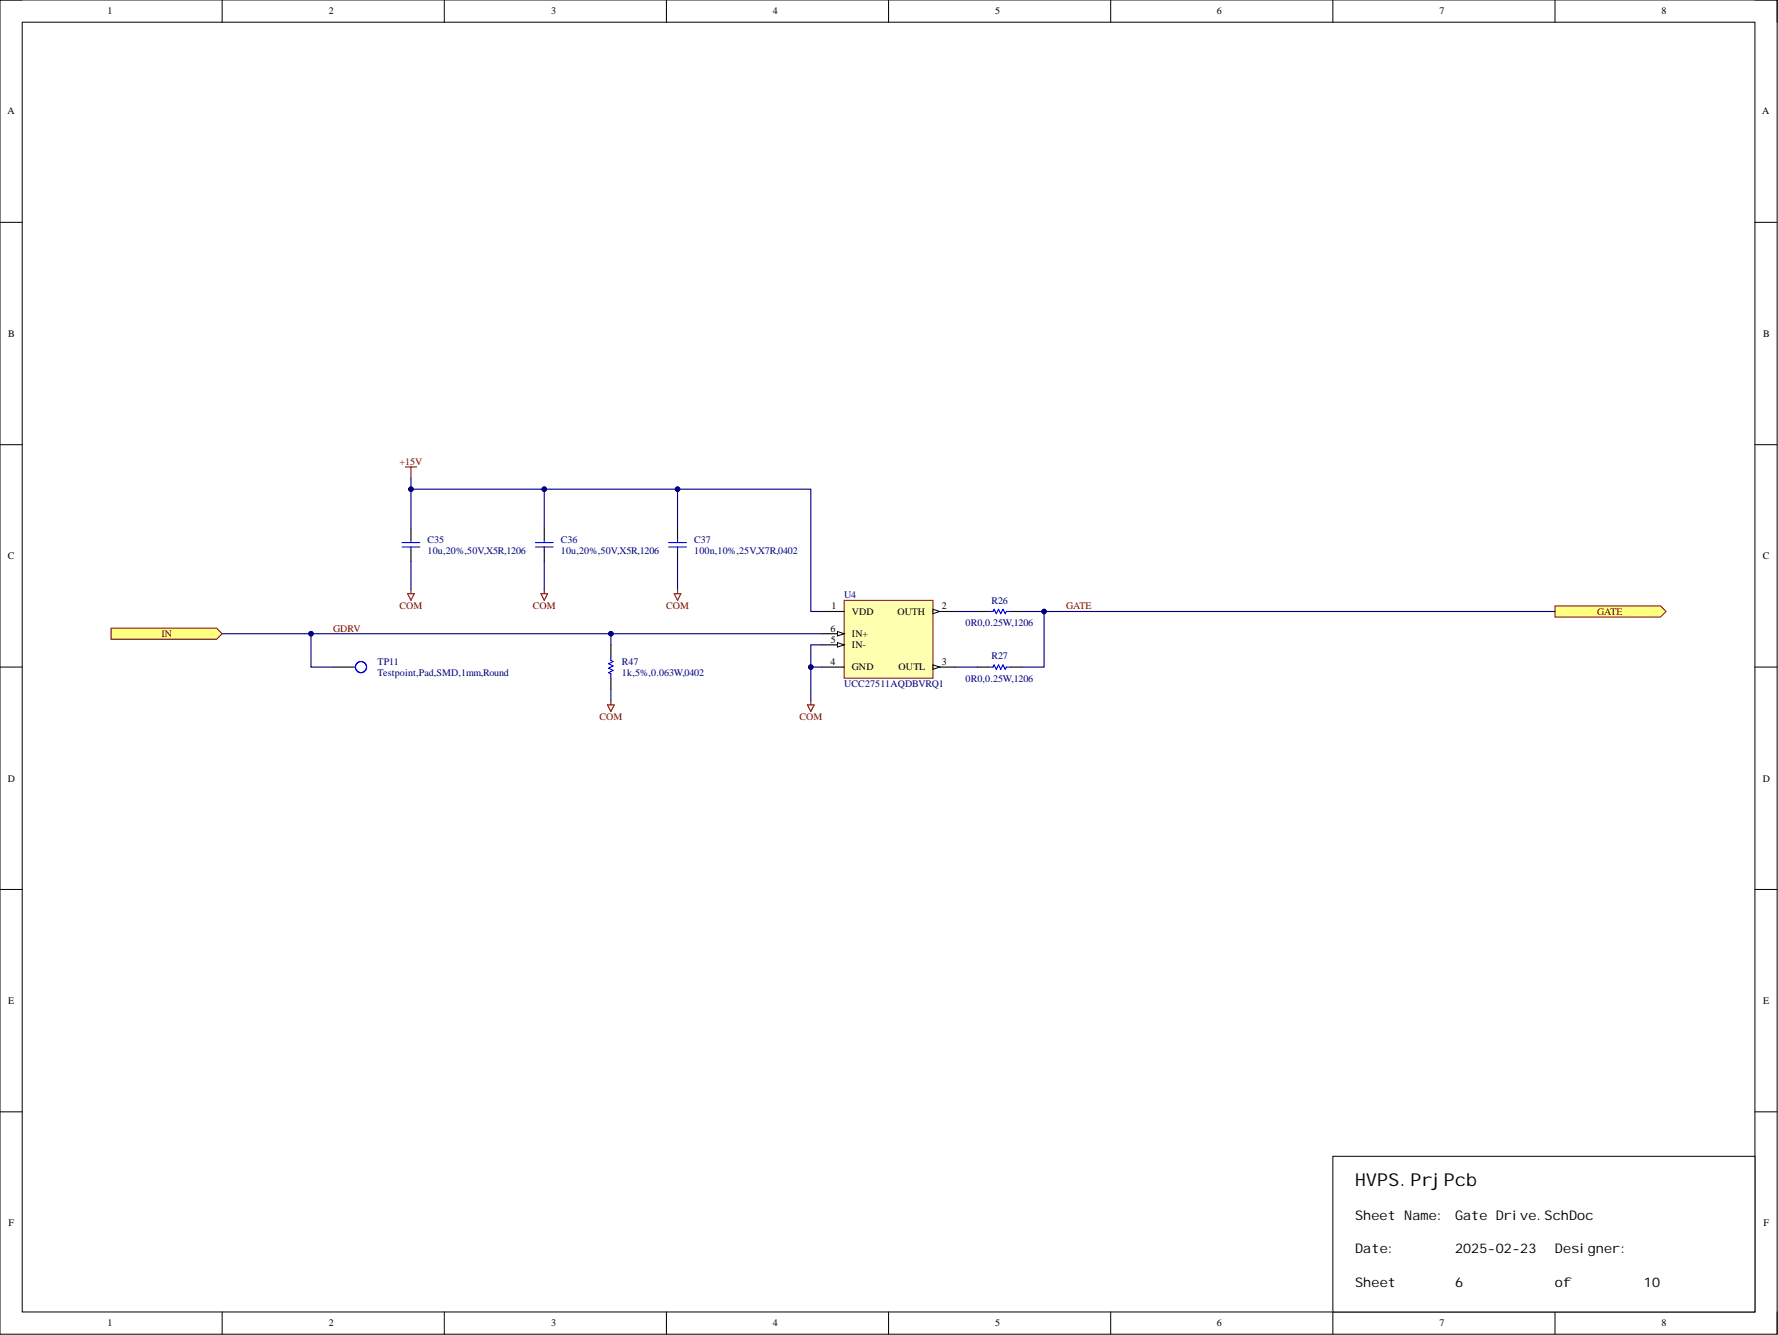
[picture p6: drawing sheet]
<svg xmlns="http://www.w3.org/2000/svg" width="406mm" height="305mm" viewBox="0 0 406 305" stroke-linecap="round" stroke-linejoin="round" font-family="sans-serif">
<g fill="none" stroke="#000" stroke-width=".23">
<path d="M0 0h405.9v304.6h-405.9zM0 0h5.1M50.7 0v5.1M101.5 0v5.1M152.2 0v5.1M202.9 0v5.1M253.7 0v5.1M304.4 0v5.1M355.1 0v5.1M400.8 0h5.1v5.1M5.1 5.1h395.7v294.4h-395.7zM0 50.8h5.1"/>
<path d="M400.8 50.8h5.1M0 101.5h5.1M400.8 101.5h5.1M0 152.3h5.1M400.8 152.3h5.1M0 203.1h5.1M400.8 203.1h5.1M0 253.8h5.1M400.8 253.8h5.1M50.7 299.5v5.1M101.5 299.5v5.1M152.2 299.5v5.1"/>
<path d="M202.9 299.5v5.1M253.7 299.5v5.1M304.4 299.5v5.1M355.1 299.5v5.1M405.9 299.5v5.1"/>
</g>
<path d="M304.4 264h96.4v35.5h-96.4z" fill-rule="evenodd" fill="#fff"/>
<path d="M304.4 264h96.4v35.5h-96.4z" fill="none" stroke="#000" stroke-width=".23"/>
<path d="M192.8 137.1h20.3v17.7h-20.3z" fill-rule="evenodd" fill="#ffffb0"/>
<path d="M192.8 137.1h20.3v17.7h-20.3z" fill="none" stroke="#800000" stroke-width=".23"/>
<path d="M187.7 139.6h5.1M213.1 139.6h5" fill="none" stroke="#000" stroke-width=".25"/>
<path d="M213.1 139.1l1.5 .5-1.5 .5z" fill="#f8fcff"/>
<path d="M213.1 139.1l1.5 .5-1.5 .5z" fill="none" stroke="#000" stroke-width=".23"/>
<path d="M213.1 152.3h5" fill="none" stroke="#000" stroke-width=".25"/>
<path d="M213.1 151.8l1.5 .5-1.5 .5z" fill="#f8fcff"/>
<path d="M213.1 151.8l1.5 .5-1.5 .5z" fill="none" stroke="#000" stroke-width=".23"/>
<path d="M187.7 152.3h5.1M187.7 147.2h5.1" fill="none" stroke="#000" stroke-width=".25"/>
<path d="M191.3 146.7l1.5 .5-1.5 .5z" fill="#f8fcff"/>
<path d="M191.3 146.7l1.5 .5-1.5 .5z" fill="none" stroke="#000" stroke-width=".23"/>
<path d="M187.7 144.7h5.1" fill="none" stroke="#000" stroke-width=".25"/>
<path d="M191.3 144.2l1.5 .5-1.5 .5z" fill="#f8fcff"/>
<path d="M191.3 144.2l1.5 .5-1.5 .5z" fill="none" stroke="#000" stroke-width=".23"/>
<path d="M93.9 120.6v2.5M93.9 125.7v2.5M124.3 120.6v2.5M124.3 125.7v2.5M154.7 120.6v2.5M154.7 125.7v2.5M223.2 139.6h2.6M230.8 139.6h2.6M223.2 152.3h2.6M230.8 152.3h2.6" fill="none" stroke="#000" stroke-width=".25"/>
<g fill="none" stroke="#00f" stroke-width=".25">
<path d="M91.8 123.9h4.1M91.8 124.9h4.1M93.9 123.1v.8M93.9 124.9v.8M122.3 123.9h4M122.3 124.9h4M124.3 123.1v.8M124.3 124.9v.8M152.7 123.9h4.1M152.7 124.9h4.1M154.7 123.1v.8M154.7 124.9v.8"/>
<path d="M225.8 139.6h1l.2-.5 .5 1 .5-1 .5 1 .6-1 .5 1 .2-.5h1M225.8 152.3h1l.2-.5 .5 1 .5-1 .5 1 .6-1 .5 1 .2-.5h1"/>
</g>
<path d="M92.6 106.6h2.5M93.9 106.6v2.6M93.1 135.6h1.5l-.7 1.5zM93.9 134.5v1.1M123.5 135.6h1.6l-.8 1.5zM124.3 134.5v1.1M154 135.6h1.5l-.8 1.5zM154.7 134.5v1.1M185.2 159.9v1M184.4 160.9h1.5l-.7 1.6z" fill="none" stroke="#800000" stroke-width=".25"/>
<path d="M355.1 138.3h24.1l1.3 1.3-1.3 1.3h-24.1z" fill-rule="evenodd" fill="#ffff80"/>
<path d="M355.1 138.3h24.1l1.3 1.3-1.3 1.3h-24.1z" fill="none" stroke="#800000" stroke-width=".23"/>
<path d="M25.4 143.4h24.1l1.2 1.3-1.2 1.3h-24.1z" fill-rule="evenodd" fill="#ffff80"/>
<path d="M25.4 143.4h24.1l1.2 1.3-1.2 1.3h-24.1z" fill="none" stroke="#800000" stroke-width=".23"/>
<path d="M218.1 139.6h5.1M233.4 139.6h5v12.7h-5M218.1 152.3h5.1" fill="none" stroke="#000080" stroke-width=".25"/>
<circle cx="238.4" cy="139.6" r=".51" fill="#000080"/>
<circle cx="238.4" cy="139.6" r=".51" fill="none" stroke="#000080" stroke-width=".23"/>
<path d="M238.4 139.6h116.7" fill="none" stroke="#000080" stroke-width=".25"/>
<circle cx="238.4" cy="139.6" r=".51" fill="#000080"/>
<circle cx="238.4" cy="139.6" r=".51" fill="none" stroke="#000080" stroke-width=".23"/>
<path d="M50.7 144.7h137" fill="none" stroke="#000080" stroke-width=".25"/>
<circle cx="139.5" cy="144.7" r=".51" fill="#000080"/>
<circle cx="139.5" cy="144.7" r=".51" fill="none" stroke="#000080" stroke-width=".23"/>
<circle cx="71" cy="144.7" r=".51" fill="#000080"/>
<circle cx="71" cy="144.7" r=".51" fill="none" stroke="#000080" stroke-width=".23"/>
<path d="M187.7 147.2h-2.5v12.7" fill="none" stroke="#000080" stroke-width=".25"/>
<circle cx="185.2" cy="152.3" r=".51" fill="#000080"/>
<circle cx="185.2" cy="152.3" r=".51" fill="none" stroke="#000080" stroke-width=".23"/>
<path d="M185.2 152.3h2.5" fill="none" stroke="#000080" stroke-width=".25"/>
<circle cx="185.2" cy="152.3" r=".51" fill="#000080"/>
<circle cx="185.2" cy="152.3" r=".51" fill="none" stroke="#000080" stroke-width=".23"/>
<path d="M93.9 111.7v8.9M93.9 128.2v6.3M124.3 128.2v6.3M154.7 128.2v6.3" fill="none" stroke="#000080" stroke-width=".25"/>
<circle cx="93.9" cy="111.7" r=".51" fill="#000080"/>
<circle cx="93.9" cy="111.7" r=".51" fill="none" stroke="#000080" stroke-width=".23"/>
<path d="M154.7 111.7v8.9" fill="none" stroke="#000080" stroke-width=".25"/>
<circle cx="154.7" cy="111.7" r=".51" fill="#000080"/>
<circle cx="154.7" cy="111.7" r=".51" fill="none" stroke="#000080" stroke-width=".23"/>
<path d="M93.9 109.2v2.5h91.3v27.9h2.5" fill="none" stroke="#000080" stroke-width=".25"/>
<circle cx="93.9" cy="111.7" r=".51" fill="#000080"/>
<circle cx="93.9" cy="111.7" r=".51" fill="none" stroke="#000080" stroke-width=".23"/>
<circle cx="124.3" cy="111.7" r=".51" fill="#000080"/>
<circle cx="124.3" cy="111.7" r=".51" fill="none" stroke="#000080" stroke-width=".23"/>
<circle cx="154.7" cy="111.7" r=".51" fill="#000080"/>
<circle cx="154.7" cy="111.7" r=".51" fill="none" stroke="#000080" stroke-width=".23"/>
<path d="M124.3 111.7v8.9" fill="none" stroke="#000080" stroke-width=".25"/>
<circle cx="124.3" cy="111.7" r=".51" fill="#000080"/>
<circle cx="124.3" cy="111.7" r=".51" fill="none" stroke="#000080" stroke-width=".23"/>
<path d="M139.5 147.2v2.6M139.5 154.8v2.6" fill="none" stroke="#000" stroke-width=".25"/>
<path d="M139.5 149.8v1l.5 .2-1 .5 1 .6-1 .5 1 .5-1 .5 .5 .2v1" fill="none" stroke="#00f" stroke-width=".25"/>
<path d="M139.5 159.9v1M138.8 160.9h1.5l-.8 1.6z" fill="none" stroke="#800000" stroke-width=".25"/>
<path d="M139.5 144.7v2.5" fill="none" stroke="#000080" stroke-width=".25"/>
<circle cx="139.5" cy="144.7" r=".51" fill="#000080"/>
<circle cx="139.5" cy="144.7" r=".51" fill="none" stroke="#000080" stroke-width=".23"/>
<path d="M71 144.7v7.6h5.1M139.5 157.4v2.5" fill="none" stroke="#000080" stroke-width=".25"/>
<path d="M76.1 152.3h5.1" fill="none" stroke="#000" stroke-width=".25"/>
<circle cx="82.4" cy="152.3" r="1.27" fill="none" stroke="#00f" stroke-width=".25"/>
<circle cx="71" cy="144.7" r=".51" fill="#000080"/>
<circle cx="71" cy="144.7" r=".51" fill="none" stroke="#000080" stroke-width=".23"/>
<text font-size="4.1" x="309.5" y="270.8">HVPS.PrjPcb</text>
<g font-size="3">
<text x="309.5" y="278.6">Sheet Name:</text>
<text x="332.3" y="278.6">Gate Drive.SchDoc</text>
<text x="309.5" y="286.2">Date:</text>
<text x="332.3" y="286.2">2025-02-23</text>
<text x="355.1" y="286.2">Designer:</text>
<text x="309.5" y="293.8">Sheet</text>
<text x="332.3" y="293.8">6</text>
<text x="355.1" y="293.8">of</text>
<text x="375.4" y="293.8">10</text>
</g>
<g font-size="2.3">
<text x="24.5" y="3.3">1</text>
<text x="75.1" y="3.3">2</text>
<text x="125.9" y="3.3">3</text>
<text x="176.5" y="3.3">4</text>
<text x="227.3" y="3.3">5</text>
<text x="277.9" y="3.3">6</text>
<text x="328.7" y="3.3">7</text>
<text x="379.5" y="3.3">8</text>
<text x="1.7" y="26.1">A</text>
<text x="402.5" y="26.1">A</text>
<text x="1.9" y="76.9">B</text>
<text x="402.6" y="76.9">B</text>
<text x="1.8" y="127.7">C</text>
<text x="402.6" y="127.7">C</text>
<text x="189.9" y="139.1">1</text>
<text x="194.6" y="140.4">VDD</text>
<text x="205" y="140.4">OUTH</text>
<text x="215.1" y="139.1">2</text>
<text x="189.7" y="144.2">6</text>
<text x="189.7" y="146.7">5</text>
<text x="194.6" y="148">IN-</text>
<text x="194.6" y="145.5">IN+</text>
<text x="189.7" y="151.8">4</text>
<text x="194.6" y="153.1">GND</text>
<text x="205.2" y="153.1">OUTL</text>
<text x="215.1" y="151.8">3</text>
<text x="1.8" y="178.5">D</text>
<text x="402.6" y="178.5">D</text>
<text x="1.9" y="229.2">E</text>
<text x="402.6" y="229.2">E</text>
<text x="1.9" y="280">F</text>
<text x="402.7" y="280">F</text>
<text x="24.5" y="302.8">1</text>
<text x="75.1" y="302.8">2</text>
<text x="125.9" y="302.8">3</text>
<text x="176.5" y="302.8">4</text>
<text x="227.3" y="302.8">5</text>
<text x="277.9" y="302.8">6</text>
<text x="328.7" y="302.8">7</text>
<text x="379.5" y="302.8">8</text>
</g>
<g font-size="2.3" fill="#800000">
<text x="91.2" y="106.1">+15V</text>
<text x="91.2" y="139.1">COM</text>
<text x="121.7" y="139.1">COM</text>
<text x="152.1" y="139.1">COM</text>
<text x="243.5" y="139.1">GATE</text>
<text x="364.8" y="140.4">GATE</text>
<text x="36.9" y="145.5">IN</text>
<text x="76.1" y="144.2">GDRV</text>
<text x="136.9" y="164.5">COM</text>
<text x="182.5" y="164.5">COM</text>
</g>
<g font-size="2.3" fill="#000080">
<text x="97.7" y="123.9">C35</text>
<text x="128.1" y="123.9">C36</text>
<text x="158.5" y="123.9">C37</text>
<text x="97.7" y="126.4">10u,20%,50V,X5R,1206</text>
<text x="128.1" y="126.4">10u,20%,50V,X5R,1206</text>
<text x="158.5" y="126.4">100n,10%,25V,X7R,0402</text>
<text x="192.8" y="136.6">U4</text>
<text x="226.4" y="137.8">R26</text>
<text x="220.5" y="142.9">0R0,0.25W,1206</text>
<text x="86.2" y="151.8">TP11</text>
<text x="86.2" y="154.3">Testpoint,Pad,SMD,1mm,Round</text>
<text x="142" y="151.8">R47</text>
<text x="142" y="154.3">1k,5%,0.063W,0402</text>
<text x="220.5" y="155.6">0R0,0.25W,1206</text>
<text x="226.4" y="150.5">R27</text>
<text x="192.8" y="156.9">UCC27511AQDBVRQ1</text>
</g>
</svg>
